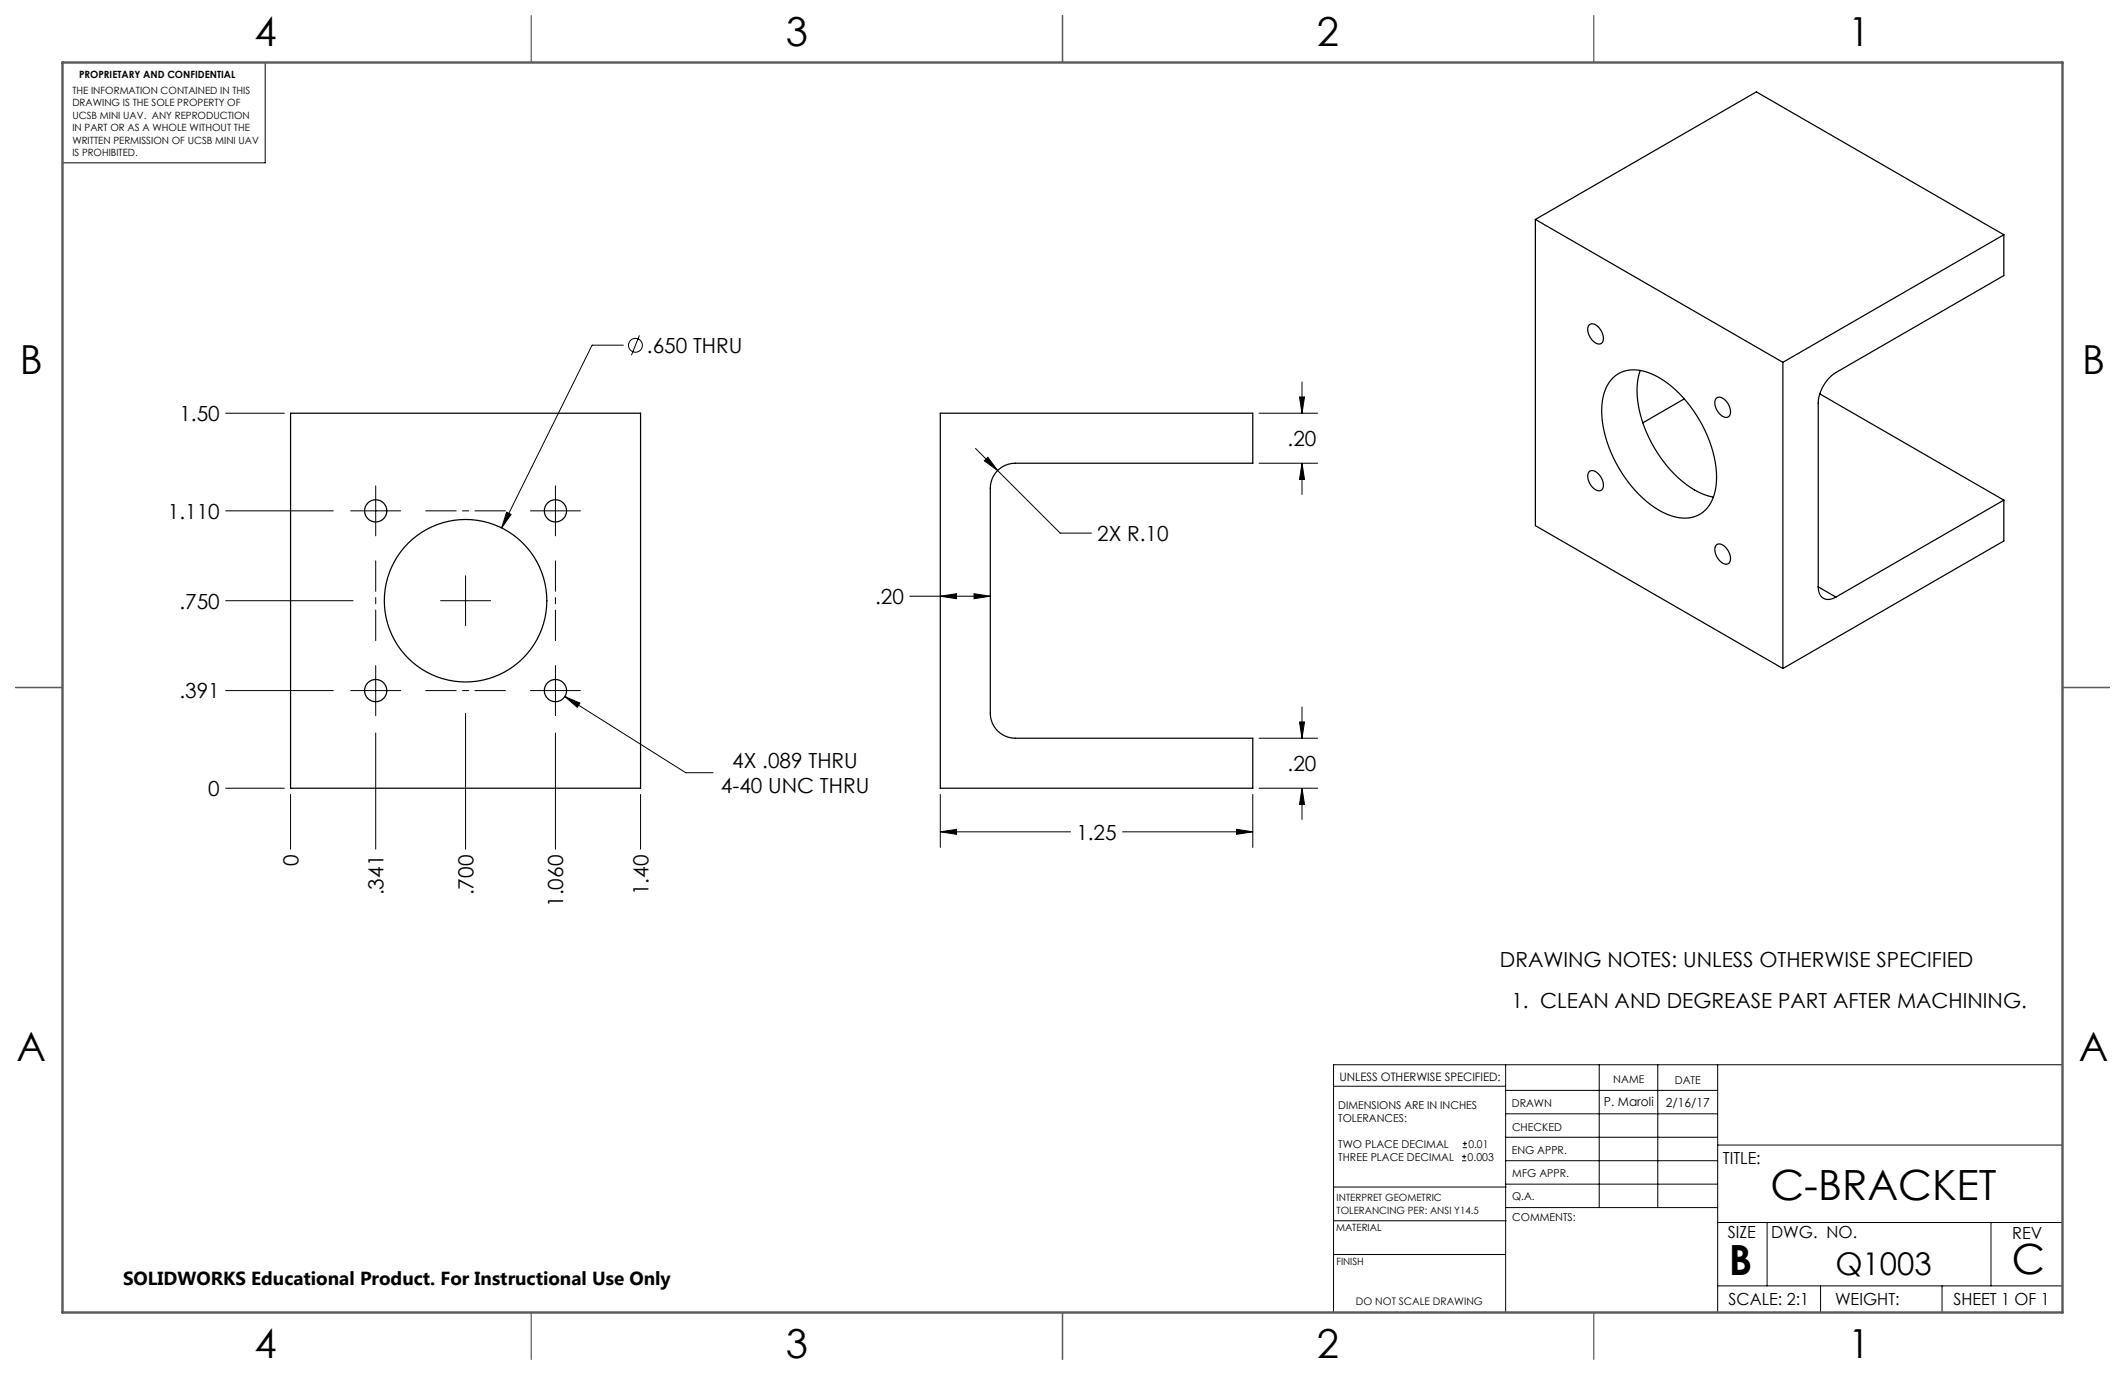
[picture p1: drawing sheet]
<svg xmlns="http://www.w3.org/2000/svg" width="432mm" height="279mm" viewBox="0 0 432 279" stroke-linecap="round" stroke-linejoin="round" font-family="sans-serif">
<g fill="none" stroke="#000" stroke-width=".2">
<path d="M53.9 12.7v20.4h-41.2M126.7 70.1h-6.4l-18.4 37.2M129.9 68.1l-1.6 4.1M264.6 77.6v6.4M45.8 84h12M76.3 98.7v10.2M112.9 98.7v10.2M198.2 91.1l17.2 17.2h6.4M200.7 92.9l2 2.7-2.7-2zM255.8 84h11.9M255.8 94.1h11.9M264.1 80.7h1l-.5 3.3z"/>
<path d="M264.6 94.1l.5 3.3h-1zM264.6 94.1v6.4M45.8 103.8h21.9M71.3 103.8h10.1M94.6 117v10.1M102.9 104.1l.9 .4-1.9 2.8zM107.8 103.8h10.1M45.8 122.1h25.9M76.3 135.3v10.1M89.5 122.1h10.2M112.9 135.3v10.1M184.9 121.2h16.3"/>
<path d="M191.1 121.2l3.3-.6v1.1zM197.9 120.6l3.3 .6-3.3 .5zM45.8 140.3h21.9M71.3 140.3h10.1M76.3 148.9v23.6M94.6 144.9v27.6M107.8 140.3h10.1M112.9 148.9v23.6M114.8 141.5l3 1.4-.5 .8zM114.8 141.5l24.5 15.5h5.6M255.8 150h11.9M264.1 146.7h1l-.5 3.3z"/>
<path d="M264.6 143.7v6.3M45.8 160.2h12M59 161.4v11.1M130.2 161.4v11.1M191.1 169l3.3-.5v1zM191.1 161.4v10.8M191.1 169h26.4M228.1 169h26.5M251.3 168.5l3.3 .5-3.3 .5zM254.6 161.4v10.8M255.8 160.2h11.9M264.6 160.2l.5 3.3h-1z"/>
<path d="M264.6 160.2v6.3M305.9 216.4v50.3M325 216.4v29M336.9 216.4v29M349 216.4v50.3M419.1 216.4h-148.1v50.3M271 220.7h34.9M297.1 235.9h.8M297.1 235h.8M297.2 233.2h.9M297.2 232.4h.9M297.5 234.6v.8"/>
<path d="M297.7 232v.8M305.9 235.9h43.1M305.9 231.1h43.1M305.9 226.3h43.1M305.9 221.6h43.1M349 232.7h70.1M271 254.9h34.9M271 248.1h35.1M271 241.2h35.1M305.9 240.6h43.1M306.1 245.4h42.9M349 248.4h70.1"/>
<path d="M359.1 248.4v12.9M404.6 248.4v12.9M349 261.3h70.1M369.9 261.3v5.4M394.6 261.3v5.4"/>
<circle cx="129.1" cy="70.2" r="1.41"/>
</g>
<path d="M86.5 103.8h16.2M76.3 130.2v-16.2M112.9 130.2v-16.2M86.5 140.3h16.2" fill="none" stroke="#000" stroke-width=".2" stroke-dasharray="15.2 1.3 1.3 1.3" stroke-dashoffset="9"/>
<g fill="none" stroke="#000" stroke-width=".25">
<path d="M215.9 3.2v9.5M312 44.6l44.9-25.9 50.3 29M312 44.6l50.3 29M312 44.6v62.2l50.3 29M407.2 47.7v8.3l-34.1 19.7a7.9 7.9 0 0 0-3.6 6.2v37.4M407.2 47.7l-44.9 25.9M322.9 66.1a1.53 1.53 0 0 1 2.2 .7 2.53 2.53 0 0 1 .4 2.8 1.53 1.53 0 0 1-2.2-.7 2.53 2.53 0 0 1-.4-2.8zM327.8 76.7a6.8 6.8 0 0 1 7.7-.8 23.9 23.9 0 0 1 11.5 12.7 18.5 18.5 0 0 1 1.3 11.9 6.3 6.3 0 0 1-8.7 4.3 21.8 21.8 0 0 1-11.3-10.8 21 21 0 0 1-2.6-13.2l.5-1.6a6.9 6.9 0 0 1 1.6-2.5zM333.3 75.3a18.5 18.5 0 0 0 1.7 13.5 23.6 23.6 0 0 0 11 11.6l2.2 .6M362.3 73.6v62.2M59 84h71.2v76.2h-71.2zM191.1 84h63.5v10.1h-48.3a5.1 5.1 0 0 0-5.1 5.1v45.7a5.1 5.1 0 0 0 5.1 5.1h48.3v10.2h-63.5z"/>
<path d="M322.9 95.9a1.53 1.53 0 0 1 2.2 .8 2.53 2.53 0 0 1 .4 2.8 1.53 1.53 0 0 1-2.2-.8 2.53 2.53 0 0 1-.4-2.8zM342.2 81.1l-8.4 4.8M348.7 81a1.53 1.53 0 0 1 2.2 .7 2.53 2.53 0 0 1 .5 2.9 1.53 1.53 0 0 1-2.2-.8 2.53 2.53 0 0 1-.5-2.8zM369.8 80l37.4 21.6M348.7 110.8a1.53 1.53 0 0 1 2.2 .8 2.53 2.53 0 0 1 .5 2.8 1.53 1.53 0 0 1-2.2-.8 2.53 2.53 0 0 1-.5-2.8zM369.5 119.3a2.19 2.19 0 0 0 1 2.3 2.19 2.19 0 0 0 2.6-.3M369.5 119.3l3.6 2M407.2 101.6v8.3l-44.9 25.9M407.2 101.6l-34.1 19.7M3.2 139.7h9.5M419.1 139.7h9.5M215.9 266.7v9.5"/>
<circle cx="76.3" cy="103.8" r="2.26"/>
<circle cx="112.9" cy="103.8" r="2.26"/>
<circle cx="94.6" cy="122.1" r="16.5"/>
<circle cx="76.3" cy="140.3" r="2.26"/>
<circle cx="112.9" cy="140.3" r="2.26"/>
</g>
<path d="M107.9 3.2v9.5M215.9 3.2v9.5M323.8 3.2v9.5M3.2 139.7h9.5M419.1 139.7h9.5M107.9 266.7v9.5M215.9 266.7v9.5M323.8 266.7v9.5" fill="none" stroke="#5c5c5c" stroke-width=".25"/>
<path d="M12.7 12.7h406.4v254h-406.4z" fill="none" stroke="#5c5c5c" stroke-width=".5"/>
<path d="M114.8 141.5l2.5 2.2 .5-.8zM102.9 104.1l-1 3.2 1.9-2.8zM191.1 169l3.3-.5v1zM251.3 168.5l3.3 .5-3.3 .5zM264.6 94.1l.5 3.3h-1zM264.1 80.7h1l-.5 3.3zM264.6 160.2l.5 3.3h-1zM264.1 146.7h1l-.5 3.3zM191.1 121.2l3.3-.6v1.1zM197.9 120.6l3.3 .6-3.3 .5zM200.7 92.9l-.7 .7 2.7 2z" fill="#000"/>
<g font-size="8.5">
<text x="359.8" y="243.8">C-BRACKET</text>
<text x="351.3" y="259">B</text>
<text x="408.8" y="258.9">C</text>
</g>
<g font-size="8.1">
<text x="51.7" y="9.3">4</text>
<text x="159.7" y="9.3">3</text>
<text x="267.6" y="9.3">2</text>
<text x="375.6" y="9.3">1</text>
<text x="4" y="76">B</text>
<text x="423.1" y="76">B</text>
<text x="3.3" y="215.7">A</text>
<text x="422.4" y="215.7">A</text>
<text x="51.7" y="276">4</text>
<text x="159.7" y="276">3</text>
<text x="267.6" y="276">2</text>
<text x="375.6" y="276">1</text>
</g>
<text font-size="6.3" x="372.9" y="259.1">Q1003</text>
<g font-size="4.2">
<text x="131.5" y="71.7">.650 THRU</text>
<text x="36.5" y="85.6">1.50</text>
<text x="261.6" y="90.6">.20</text>
<text x="34.1" y="105.4">1.110</text>
<text x="223" y="109.9">2X R.10</text>
<text x="36.5" y="123.7">.750</text>
<text x="177.8" y="122.7">.20</text>
<text x="36.5" y="141.9">.391</text>
<text x="42.3" y="161.8">0</text>
<text x="146.5" y="161.1">4-40 UNC THRU</text>
<text x="148.8" y="156.1">4X .089 THRU</text>
<text x="261.6" y="156.7">.20</text>
<text x="218.7" y="170.6">1.25</text>
<text x="60.6" y="176.1" transform="rotate(-90 60.6 176.1)">0</text>
<text x="77.9" y="181.9" transform="rotate(-90 77.9 181.9)">.341</text>
<text x="96.2" y="181.9" transform="rotate(-90 96.2 181.9)">.700</text>
<text x="114.5" y="184.3" transform="rotate(-90 114.5 184.3)">1.060</text>
<text x="131.8" y="181.9" transform="rotate(-90 131.8 181.9)">1.40</text>
<text x="304.8" y="196.6">DRAWING NOTES: UNLESS OTHERWISE SPECIFIED</text>
<text x="307.1" y="204.9">1. CLEAN AND DEGREASE PART AFTER MACHINING.</text>
</g>
<text font-size="3.8" x="25" y="261.1">SOLIDWORKS Educational Product. For Instructional Use Only</text>
<g font-size="3.4">
<text x="350.1" y="236.5">TITLE:</text>
<text x="351.1" y="251.6">SIZE</text>
<text x="359.9" y="251.6">DWG. NO.</text>
<text x="408.9" y="251.7">REV</text>
<text x="351.2" y="265.2">SCALE: 2:1</text>
<text x="372.9" y="265.2">WEIGHT:</text>
<text x="396.9" y="265.2">SHEET 1 OF 1</text>
</g>
<g font-size="2.5">
<text x="325.9" y="224.8">P. Maroli</text>
<text x="338.5" y="224.9">2/16/17</text>
</g>
<text font-size="2.4" x="272.2" y="219.7">UNLESS OTHERWISE SPECIFIED:</text>
<g font-size="2.2">
<text x="327.8" y="220.1">NAME</text>
<text x="340.3" y="220.2">DATE</text>
<text x="271.9" y="225.3">DIMENSIONS ARE IN INCHES</text>
<text x="271.9" y="227.9">TOLERANCES:</text>
<text x="307.2" y="224.9">DRAWN</text>
<text x="271.9" y="233.2">TWO PLACE DECIMAL</text>
<text x="298.4" y="233.2">0.01</text>
<text x="307.3" y="229.8">CHECKED</text>
<text x="271.9" y="235.9">THREE PLACE DECIMAL</text>
<text x="298.2" y="235.9">0.003</text>
<text x="307.2" y="234.5">ENG APPR.</text>
<text x="307.3" y="239.2">MFG APPR.</text>
<text x="307.3" y="243.9">Q.A.</text>
<text x="307.3" y="248.1">COMMENTS:</text>
</g>
<text font-size="2.1" x="275.5" y="265.1">DO NOT SCALE DRAWING</text>
<g font-size="2">
<text x="16.1" y="15.9">PROPRIETARY AND CONFIDENTIAL</text>
<text x="14.7" y="19.1">THE INFORMATION CONTAINED IN THIS</text>
<text x="14.7" y="21.6">DRAWING IS THE SOLE PROPERTY OF</text>
<text x="14.7" y="24.1">UCSB MINI UAV. ANY REPRODUCTION</text>
<text x="14.7" y="26.6">IN PART OR AS A WHOLE WITHOUT THE</text>
<text x="14.7" y="29.2">WRITTEN PERMISSION OF UCSB MINI UAV</text>
<text x="14.7" y="31.7">IS PROHIBITED.</text>
<text x="271.6" y="244.1">INTERPRET GEOMETRIC</text>
<text x="271.5" y="250.2">MATERIAL</text>
<text x="271.6" y="246.6">TOLERANCING PER: ANSI Y14.5</text>
<text x="271.5" y="257">FINISH</text>
</g>
</svg>
